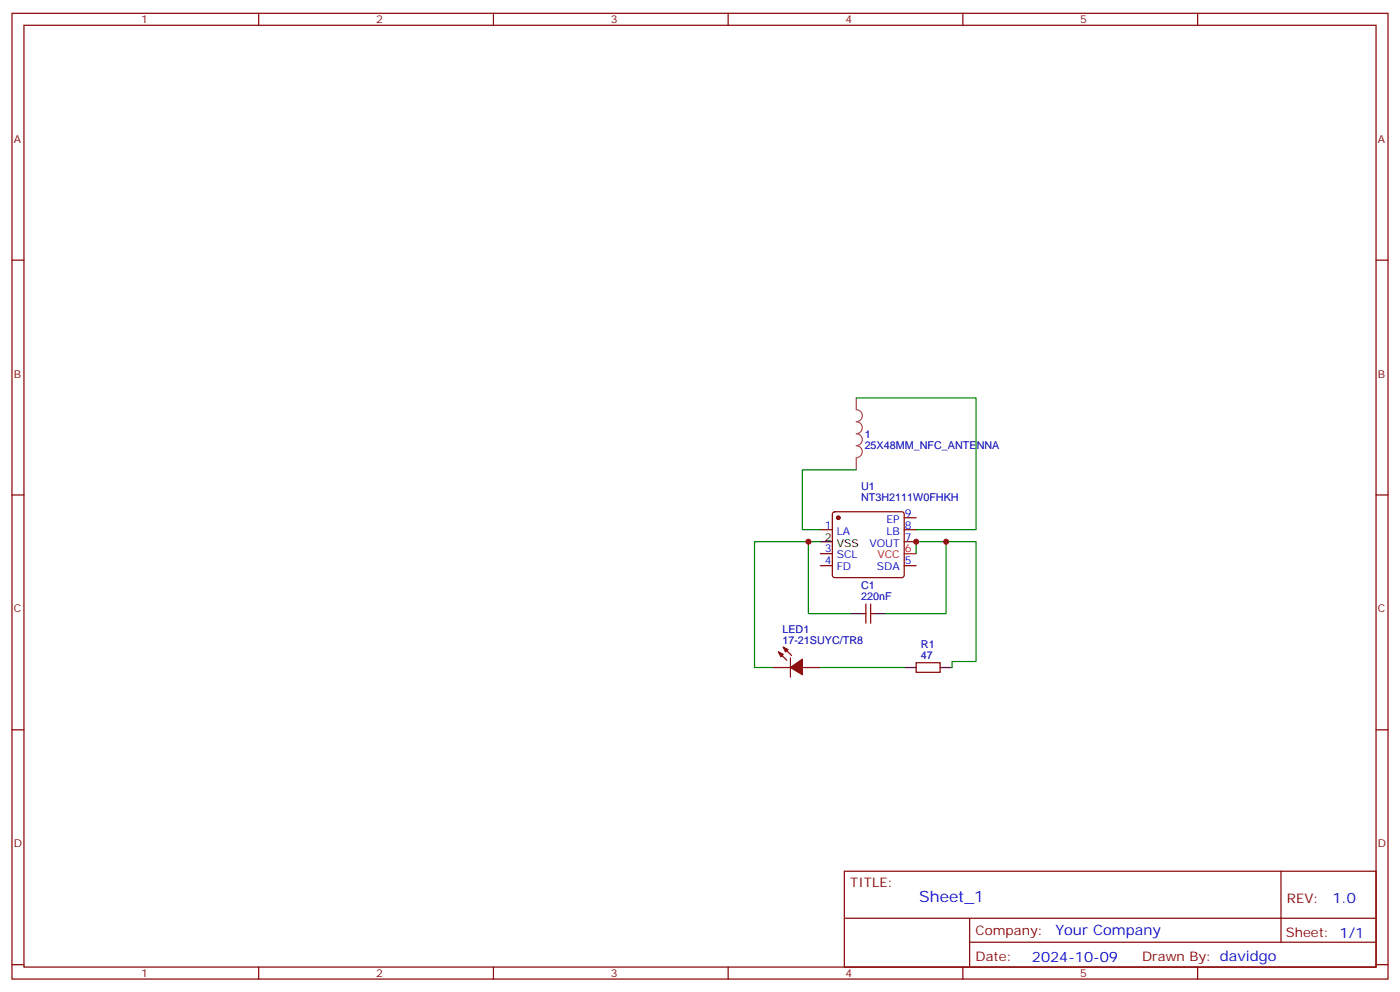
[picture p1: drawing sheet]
<svg xmlns="http://www.w3.org/2000/svg" width="412mm" height="292mm" viewBox="0 0 412 292" stroke-linecap="round" stroke-linejoin="round" font-family="sans-serif">
<g fill="none" stroke="#870000" stroke-width=".35">
<path d="M3.5 3.9h405.4v284.4h-405.4zM7.1 7.4h398.2v277.3h-398.2zM76.2 3.9v3.5M145.3 3.9v3.5M214.5 3.9v3.5M283.6 3.9v3.5M352.8 3.9v3.5M3.5 76.6h3.6M405.3 76.6h3.6M3.5 145.7h3.6M241.7 156h3.5M245.4 150.9l.5-.2h19.7l.5 .2 .2 .5v18l-.2 .5-.5 .2h-19.7l-.5-.3-.2-.4v-18z"/>
<path d="M266.3 152.4h3.6M266.3 156h3.6M266.3 159.5h3.6M405.3 145.7h3.6M241.7 166.5h3.5M241.7 163h3.5M255.1 177.8v5.7M256.5 177.8v5.7M266.3 166.5h3.6M227.5 196.5h5.3M229.3 191.9l2.5 2.5M230.7 190.5l2.5 2.5"/>
<path d="M232.8 193.7v5.7M236.4 196.5h5.3M254 180.7h1.1M256.5 180.7h1M269.9 195.1h7v2.8h-7zM3.5 214.9h3.6M405.3 214.9h3.6M248.7 256.5h156.6v28.2h-156.6zM377.3 256.5v20.9M248.7 270.4h156.5M285.6 277.4h119.6M285.6 270.4v14.1"/>
<path d="M3.5 284h3.6M76.2 284.7v3.6M145.3 284.7v3.6M214.5 284.7v3.6M283.6 284.7v3.6M352.8 284.7v3.6M405.3 284h3.6"/>
</g>
<path d="M266.3 163h3.6" fill="none" stroke="#f00" stroke-width=".35"/>
<path d="M241.7 159.5h3.5M250.5 180.7h3.5M257.5 180.7h3.6M266.3 196.5h3.6M276.9 196.5h3.6" fill="none" stroke="#000" stroke-width=".35"/>
<g fill="#870000" stroke="#870000" stroke-width=".35">
<path d="M229.3 191.9l1.4 .8-.7 .7z"/>
<path d="M230.7 190.5l1.4 .7-.7 .7z"/>
<path d="M232.8 196.5l3.6-2.4v4.5z"/>
<circle cx="246.9" cy="152.4" r=".53"/>
</g>
<path d="M252.2 117.2v3.4a1.76 1.76 0 0 1 1.8 1.8 1.76 1.76 0 0 1-1.8 1.8 1.76 1.76 0 0 1 1.8 1.7 1.76 1.76 0 0 1-1.8 1.8 1.76 1.76 0 0 1 1.8 1.7 1.76 1.76 0 0 1-1.8 1.8 1.76 1.76 0 0 1 1.8 1.8 1.76 1.76 0 0 1-1.8 1.7M252.2 134.9v3.4" fill="none" stroke="#a64a4a" stroke-width=".35"/>
<path d="M252.2 117.2h35.3v38.8h-17.6M252.2 138.3h-15.8v17.7h5.3M238.1 159.5h-15.9v37h5.3M241.7 159.5h-3.6v21.2h12.4M278.7 159.5h8.8v35.3h-7v1.7M269.9 163v-3.5h8.8v21.2h-17.6M241.7 196.5h24.6" fill="none" stroke="#008700" stroke-width=".35"/>
<g fill="#c00">
<circle cx="269.9" cy="159.5" r=".88"/>
<circle cx="238.1" cy="159.5" r=".88"/>
<circle cx="278.7" cy="159.5" r=".88"/>
</g>
<text font-size="4.6" fill="#00f" x="270.8" y="265.5">Sheet_1</text>
<g font-size="4.2" fill="#00f">
<text x="392.5" y="265.8">1.0</text>
<text x="310.9" y="275.3">Your Company</text>
<text x="304" y="283.1">2024-10-09</text>
</g>
<g font-size="3.9" fill="#800">
<text x="250.5" y="261.1">TITLE:</text>
<text x="379.1" y="265.8">REV:</text>
<text x="287.4" y="275.3">Company:</text>
<text x="378.7" y="275.9">Sheet: 1/1</text>
<text x="287.4" y="283">Date:</text>
<text x="336.4" y="283.1">Draw</text>
<text x="346.6" y="283.1">n By: davidgo</text>
</g>
<g font-size="3.2" fill="#800">
<text x="41.6" y="6.9">1</text>
<text x="110.8" y="6.9">2</text>
<text x="179.9" y="6.9">3</text>
<text x="249.1" y="6.9">4</text>
<text x="318.2" y="6.9">5</text>
<text x="4.1" y="42">A</text>
<text x="405.9" y="42">A</text>
<text x="4.1" y="111.2">B</text>
<text x="405.9" y="111.2">B</text>
<text x="4.1" y="180.3">C</text>
<text x="405.9" y="180.3">C</text>
<text x="4.1" y="249.4">D</text>
<text x="405.9" y="249.4">D</text>
<text x="41.6" y="287.7">1</text>
<text x="110.8" y="287.7">2</text>
<text x="179.9" y="287.7">3</text>
<text x="249.1" y="287.7">4</text>
<text x="318.2" y="287.7">5</text>
</g>
<g font-size="3.2" fill="#000080">
<text x="254.7" y="128.9">1</text>
<text x="254.7" y="132.1">25X48MM_NFC_ANTENNA</text>
<text x="253.7" y="147.5">NT3H2111W0FHKH</text>
<text x="253.7" y="144.3">U1</text>
<text x="253.7" y="173.5">C1</text>
<text x="253.7" y="176.8">220nF</text>
<text x="230.5" y="189.5">17-21SUYC/TR8</text>
<text x="230.5" y="186.2">LED1</text>
<text x="271.3" y="190.8">R1</text>
<text x="271.3" y="194.1">47</text>
</g>
<g font-size="3.2" fill="#00f">
<text x="243" y="155.6">1</text>
<text x="261.1" y="153.8">EP</text>
<text x="266.5" y="152.1">9</text>
<text x="266.5" y="155.6">8</text>
<text x="246.5" y="157.4">LA</text>
<text x="256.1" y="160.9">VOUT</text>
<text x="261.1" y="157.4">LB</text>
<text x="266.5" y="159.1">7</text>
<text x="243" y="166.2">4</text>
<text x="243" y="162.7">3</text>
<text x="246.5" y="168">FD</text>
<text x="246.5" y="164.4">SCL</text>
<text x="258.3" y="168">SDA</text>
<text x="266.5" y="166.2">5</text>
</g>
<g font-size="3.2">
<text x="243" y="159.1">2</text>
<text x="246.5" y="160.9">VSS</text>
</g>
<g font-size="3.2" fill="#f00">
<text x="258.4" y="164.4">VCC</text>
<text x="266.5" y="162.7">6</text>
</g>
</svg>
